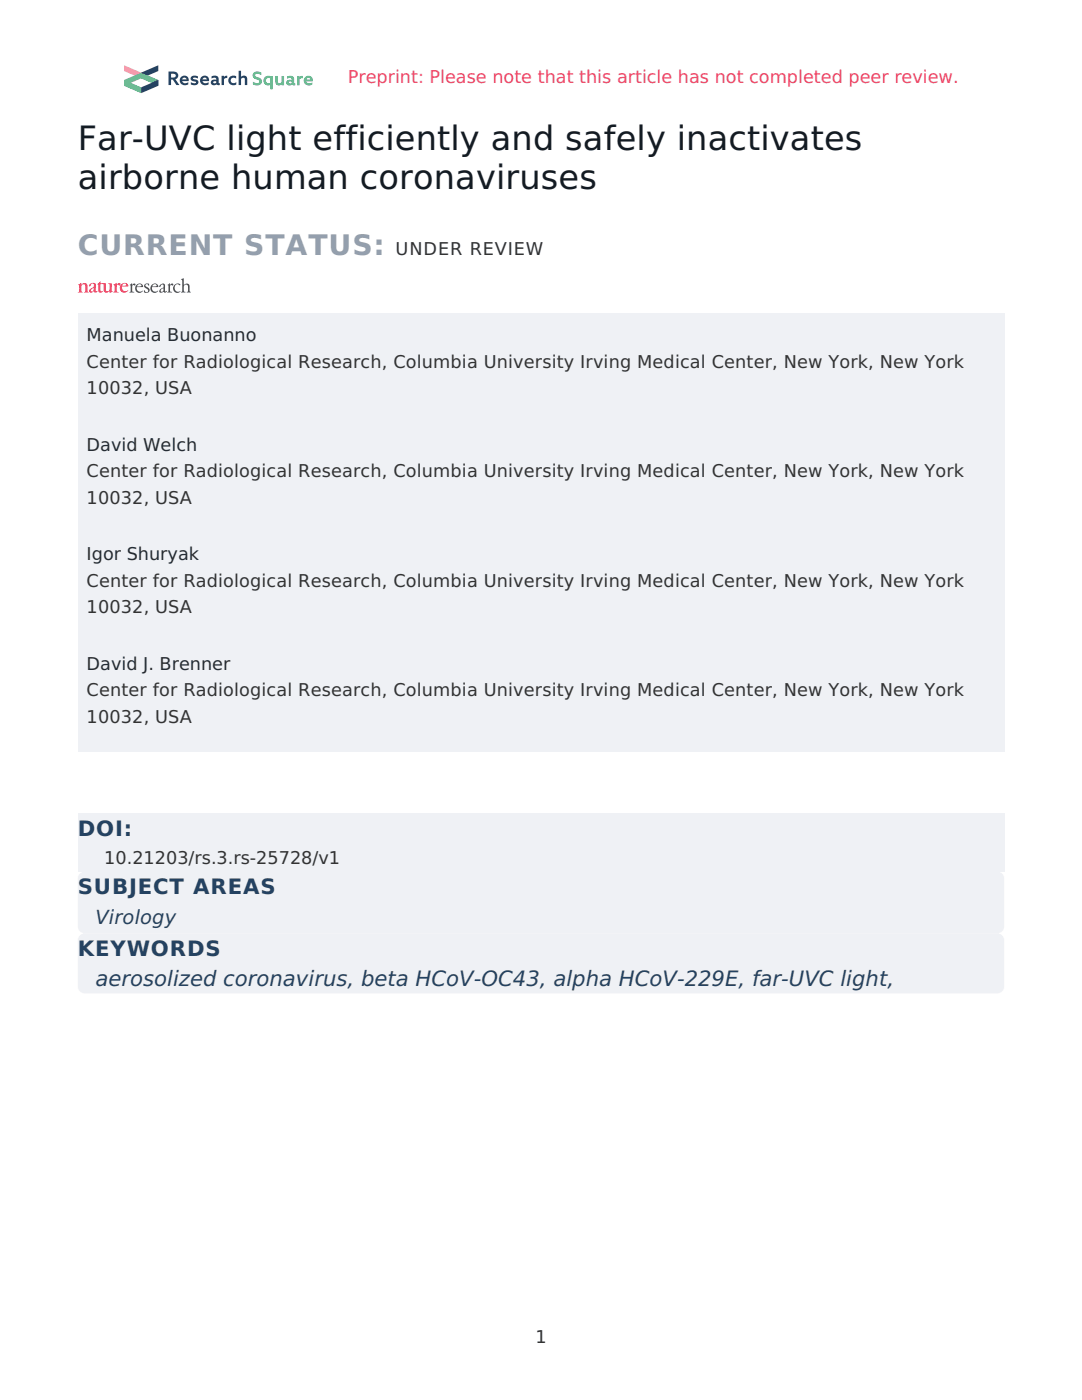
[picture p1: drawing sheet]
<svg xmlns="http://www.w3.org/2000/svg" width="216mm" height="279mm" viewBox="0 0 216 279" stroke-linecap="round" stroke-linejoin="round" font-family="sans-serif">
<g fill="#eff1f5">
<path d="M15.5 62.4h184.9v87.5h-184.9z"/>
<path d="M15.5 162.3h184.9v11.6h-184.9z"/>
</g>
<g fill="#eff1f5">
<path d="M16.1 174.2l.8-.3h182.1a1.41 1.41 0 0 1 1.4 1.4v9.6a1.41 1.41 0 0 1-1.4 1.4h-182.1a1.41 1.41 0 0 1-1.4-1.4v-9.6l.1-.4z" fill-rule="evenodd"/>
<path d="M16.1 186.5l.8-.2h182.1a1.41 1.41 0 0 1 1.4 1.4v9.1a1.41 1.41 0 0 1-1.4 1.5h-182.1a1.41 1.41 0 0 1-1.4-1.5v-9.1l.1-.5z" fill-rule="evenodd"/>
</g>
<g fill="#244261">
<path d="M47.6 14.1h.5v1.2a.7 .7 0 0 1 .8-.2 .7 .7 0 0 1 .4 .7v1.2h-.4l-.1-1.2-.2-.3-.5 .2v1.3h-.5z"/>
<path d="M45.9 15.4a1.17 1.17 0 0 1 1.2-.2v.5a.61 .61 0 0 0-.9-.1 .61 .61 0 0 0 .1 .9 .61 .61 0 0 0 .9-.1v.5a1.01 1.01 0 0 1-1.4-.2 1.01 1.01 0 0 1 .1-1.3z"/>
<path d="M44.2 15.1h.5v.3l.3-.3h.3v.5h-.3l-.3 .2v1.2h-.5z"/>
<path d="M38.2 15.2l.6-.1 .7 .1v.5l-.7-.2-.3 .1 .2 .2a.66 .66 0 0 1 .7 .3 .66 .66 0 0 1-.1 .8l-.5 .1-.7-.1v-.5l.8 .2 .2-.2-.1-.1a.67 .67 0 0 1-.8-.3 .67 .67 0 0 1 0-.8z"/>
<path d="M42.2 15.2v.5a.54 .54 0 0 1 .6-.2 .54 .54 0 0 1 .4 .4 .64 .64 0 0 0-.9 .2 .64 .64 0 0 0 .1 .9h.5a.5 .5 0 0 1 .7 0h.3v-.4l-.3-.1a1.23 1.23 0 0 0-.2-1.2l-.6-.2zM42.6 16.3l.5-.1v.3a.39 .39 0 0 1-.6-.1z"/>
<path d="M40.2 15.4a1.03 1.03 0 0 0 0 1.4 1.03 1.03 0 0 0 1.4 0v-.4l-.4 .2a.59 .59 0 0 1-.8-.4h1.3a.89 .89 0 0 0-.4-1 .89 .89 0 0 0-1.1 .2zM40.5 15.7a.44 .44 0 0 1 .4-.2 .44 .44 0 0 1 .4 .3h-.9z"/>
<path d="M36.1 15.4a1.03 1.03 0 0 0 .1 1.4 1.03 1.03 0 0 0 1.4 0v-.4l-.4 .2a.59 .59 0 0 1-.8-.4h1.3a.89 .89 0 0 0-.5-1 .89 .89 0 0 0-1.1 .2zM36.4 15.7a.44 .44 0 0 1 .5-.2 .44 .44 0 0 1 .3 .3h-.8z"/>
<path d="M33.6 14.3v2.7h.5v-1.1h.4l.7 1.1h.6l-.8-1.2a.82 .82 0 0 0 .5-1.1 .82 .82 0 0 0-1.1-.4zM34.1 14.7h.3a.43 .43 0 0 1 .7 .3 .43 .43 0 0 1-.6 .5h-.4z"/>
</g>
<g fill="#2fbc71">
<path d="M59.3 15.2h.4v.2l.4-.2h.3v.4h-.3l-.3 .3v1.1h-.5z"/>
<path d="M55 15.2h.4l.1 1.2 .2 .2 .5-.2v-1.2h.5v1.8h-.5v-.2a.71 .71 0 0 1-.8 .2 .71 .71 0 0 1-.4-.7z"/>
<path d="M50.7 14.5l.6-.2 .8 .2v.5l-.5-.2h-.6l-.1 .2 .2 .3a1.07 1.07 0 0 1 1.1 1.3 1.28 1.28 0 0 1-1.7 .2v-.5l.2 .2a.66 .66 0 0 0 1.1-.2l-.3-.4a1.05 1.05 0 0 1-1-1.2z"/>
<path d="M60.9 15.4a1.03 1.03 0 0 0 0 1.4 1.03 1.03 0 0 0 1.4 .1v-.5l-.4 .2a.59 .59 0 0 1-.8-.4h1.3a.89 .89 0 0 0-.4-1 .89 .89 0 0 0-1.1 .2zM61.2 15.7a.44 .44 0 0 1 .4-.2 .44 .44 0 0 1 .4 .4h-.9z"/>
<path d="M57.3 15.3v.4a.54 .54 0 0 1 .5-.2 .54 .54 0 0 1 .4 .5 .64 .64 0 0 0-.9 .1 .64 .64 0 0 0 .2 .9h.4a.5 .5 0 0 1 .8 0h.2v-.4l-.2-.1a1.23 1.23 0 0 0-.2-1.2l-.6-.2zM57.7 16.3h.5v.3a.39 .39 0 0 1-.6-.1z"/>
<path d="M52.8 15.4a.94 .94 0 0 0-.1 1.2 .94 .94 0 0 0 1.2 .3v.9h.5v-2.6h-1.1zM53.3 15.6h.6v.9a.55 .55 0 0 1-.8-.1 .55 .55 0 0 1 .2-.8z"/>
</g>
<path d="M24.8 13l3.4 1.5v1.1l-3.4-1.4z" fill="#ffdf5d"/>
<path d="M28.2 14.5l3.4-1.5v1.2l-3.4 1.4z" fill="#244261"/>
<path d="M24.8 16l3.4-1.5v1.1l-3.4 1.5z" fill="#97ce67"/>
<g fill="#2fbc71">
<path d="M28.2 14.5l3.4 1.5v1.1l-3.4-1.5z"/>
<path d="M24.8 16l3.4 1.4v1.2l-3.4-1.5z"/>
</g>
<path d="M28.2 17.4l3.4-1.4v1.1l-3.4 1.5z" fill="#244261"/>
<g fill="#50504d">
<path d="M25.9 56.8l.4-.3 .1 .4a.35 .35 0 0 1 .3-.3 .35 .35 0 0 1 .3 .2 .24 .24 0 0 1-.2 .2 .24 .24 0 0 1-.2-.1l-.2 .1v1.1l.4 .2-.9 .1 .2-.4v-1z" fill-rule="evenodd"/>
<path d="M27.5 56.8l-.1 .4 .8-.1-.1-.4zM27.2 56.9a.7 .7 0 0 1 .8-.3 .7 .7 0 0 1 .5 .7h-1.1a.66 .66 0 0 0 .2 .8 .66 .66 0 0 0 .9-.1 .88 .88 0 0 1-1.3 .2 .88 .88 0 0 1 0-1.3z" fill-rule="evenodd"/>
<path d="M28.8 56.8l.6-.2a.36 .36 0 0 1 .3 .4v.1a.33 .33 0 0 0-.3-.4 .33 .33 0 0 0-.3 .4l.1 .1a.63 .63 0 0 1 .6 .9 .63 .63 0 0 1-1.1 .1l.1-.3a.43 .43 0 0 0 .3 .4 .43 .43 0 0 0 .4-.2v-.2a1.03 1.03 0 0 1-.7-1.1z" fill-rule="evenodd"/>
<path d="M30.6 56.8l-.2 .4 .8-.1-.1-.4zM30.3 56.9a.7 .7 0 0 1 .8-.3 .7 .7 0 0 1 .5 .7h-1.1a.66 .66 0 0 0 .2 .8 .66 .66 0 0 0 .8-.1 .88 .88 0 0 1-1.3 .2 .88 .88 0 0 1 .1-1.3z" fill-rule="evenodd"/>
<path d="M32.2 57.7l-.1 .5a.39 .39 0 0 0 .5-.1 .39 .39 0 0 0-.1-.6zM31.9 56.9a.52 .52 0 0 1 .6-.4 .52 .52 0 0 1 .4 .6v1l.4-.1a.45 .45 0 0 1-.7 .3 .44 .44 0 0 1-.8 0 .44 .44 0 0 1 .3-.7 .45 .45 0 0 0 .5-.3 .45 .45 0 0 0-.2-.5l-.6 .5z" fill-rule="evenodd"/>
<path d="M33.5 56.8l.4-.3v.4a.35 .35 0 0 1 .3-.3 .35 .35 0 0 1 .4 .2 .24 .24 0 0 1-.2 .2 .24 .24 0 0 1-.3-.1l-.1 .1-.1 1.1 .4 .2-.9 .1 .2-.4v-1z" fill-rule="evenodd"/>
<path d="M34.8 56.9a.73 .73 0 0 1 1.2-.1l-.1 .1a.58 .58 0 0 0-.8-.1 .58 .58 0 0 0-.3 .6 .83 .83 0 0 0 1.2 .7 .88 .88 0 0 1-1.3 .1 .88 .88 0 0 1 .1-1.3z" fill-rule="evenodd"/>
<path d="M36.1 55.7l.6-.1v1.2a.85 .85 0 0 1 1.1 0l.1 1.4 .2 .1-.8 .1 .1-.2a1.3 1.3 0 0 0-.1-1.4h-.2a.45 .45 0 0 0-.4 .5v.8l.3 .2-.9 .1 .3-.3v-1.9l-.1-.3z" fill-rule="evenodd"/>
</g>
<g fill="#cf232a">
<path d="M15.6 56.8l.6-.3 .1 .3a.67 .67 0 0 1 .8-.3 .67 .67 0 0 1 .3 .9l.1 .7 .2 .2h-.9a1.11 1.11 0 0 0 .2-1.3 .43 .43 0 0 0-.5-.3 .43 .43 0 0 0-.3 .6v.9l.3 .1-1 .1 .3-.3a1.36 1.36 0 0 0-.1-1.2z" fill-rule="evenodd"/>
<path d="M18.3 57.7l-.1 .4a.42 .42 0 0 0 .5-.1 .42 .42 0 0 0-.1-.5zM18 56.7a.7 .7 0 0 1 1.1 .1v1.3l.3-.1v.2a.41 .41 0 0 1-.6 .1l-.1-.2a.43 .43 0 0 1-.6 .3 .43 .43 0 0 1-.2-.6l.2-.2a.64 .64 0 0 0 .6-.3 .64 .64 0 0 0-.1-.7 .53 .53 0 0 0-.6 .5l-.2-.1z" fill-rule="evenodd"/>
<path d="M19.4 56.7l.6-.5 .1 .4 1-.1v1.3a.46 .46 0 0 0 .6 .3 .46 .46 0 0 0 .2-.7l-.1-.7-.2-.1h.7v1.4l.3 .2-.7 .2v-.3l-.2 .1a.6 .6 0 0 1-.7 .2 .6 .6 0 0 1-.3-.8v-.9h-.7l.1 1.4h.5a.5 .5 0 0 1-.6 .3 .5 .5 0 0 1-.4-.6v-1z" fill-rule="evenodd"/>
<path d="M22.7 56.8l.5-.3 .1 .3 .5-.3a.24 .24 0 0 1 .2 .3 .24 .24 0 0 1-.4 0h-.1a1.29 1.29 0 0 0-.1 1.5h.3h-1.1h.1a1.12 1.12 0 0 0 0-1.4z" fill-rule="evenodd"/>
<path d="M24.5 56.8l-.1 .2h.5h.2l.1-.3a.45 .45 0 0 0-.7 .1zM24.2 56.8a.74 .74 0 0 1 .8-.4 .74 .74 0 0 1 .6 .8l-1.1-.1a.67 .67 0 0 0 .2 1 .67 .67 0 0 0 .9-.2 .92 .92 0 0 1-1.4 .3 .92 .92 0 0 1 0-1.4z" fill-rule="evenodd"/>
</g>
<g font-size="6.7" fill="#131b23">
<text x="15.5" y="30">Far-UVC light efficiently and safely inactivates</text>
<text x="15.5" y="37.7">airborne human coronaviruses</text>
</g>
<text font-size="5.6" fill="#949fad" x="15.5" y="50.8">CURRENT STATUS:</text>
<g font-size="4.2" fill="#244261">
<text x="15.5" y="166.9">DOI:</text>
<text x="15.5" y="178.5">SUBJECT AREAS</text>
<text x="15.5" y="190.9">KEYWORDS</text>
<text x="19" y="196.8">aerosolized coronavirus, beta HCoV-OC43, alpha HCoV-229E, far-UVC light,</text>
</g>
<text font-size="3.9" fill="#244261" x="19" y="184.5">Virology</text>
<text font-size="3.5" fill="#f14668" x="69.4" y="16.6">Preprint: Please note that this article has not completed peer review.</text>
<g font-size="3.5" fill="#333">
<text x="78.9" y="50.8">UNDER REVIEW</text>
<text x="17.3" y="73.4">Center for Radiological Research, Columbia University Irving Medical Center, New York, New York</text>
<text x="17.3" y="78.7">10032, USA</text>
<text x="17.3" y="95.2">Center for Radiological Research, Columbia University Irving Medical Center, New York, New York</text>
<text x="17.3" y="100.5">10032, USA</text>
<text x="17.3" y="117.1">Center for Radiological Research, Columbia University Irving Medical Center, New York, New York</text>
<text x="17.3" y="122.4">10032, USA</text>
<text x="17.3" y="139">Center for Radiological Research, Columbia University Irving Medical Center, New York, New York</text>
<text x="17.3" y="144.3">10032, USA</text>
<text x="20.8" y="172.5">10.21203/rs.3.rs-25728/v1</text>
<text x="106.8" y="268.1">1</text>
</g>
<g font-size="3.5" fill="#242c35">
<text x="17.3" y="68.1">Manuela Buonanno</text>
<text x="17.3" y="90">David Welch</text>
<text x="17.3" y="111.8">Igor Shuryak</text>
<text x="17.3" y="133.7">David J. Brenner</text>
</g>
</svg>
